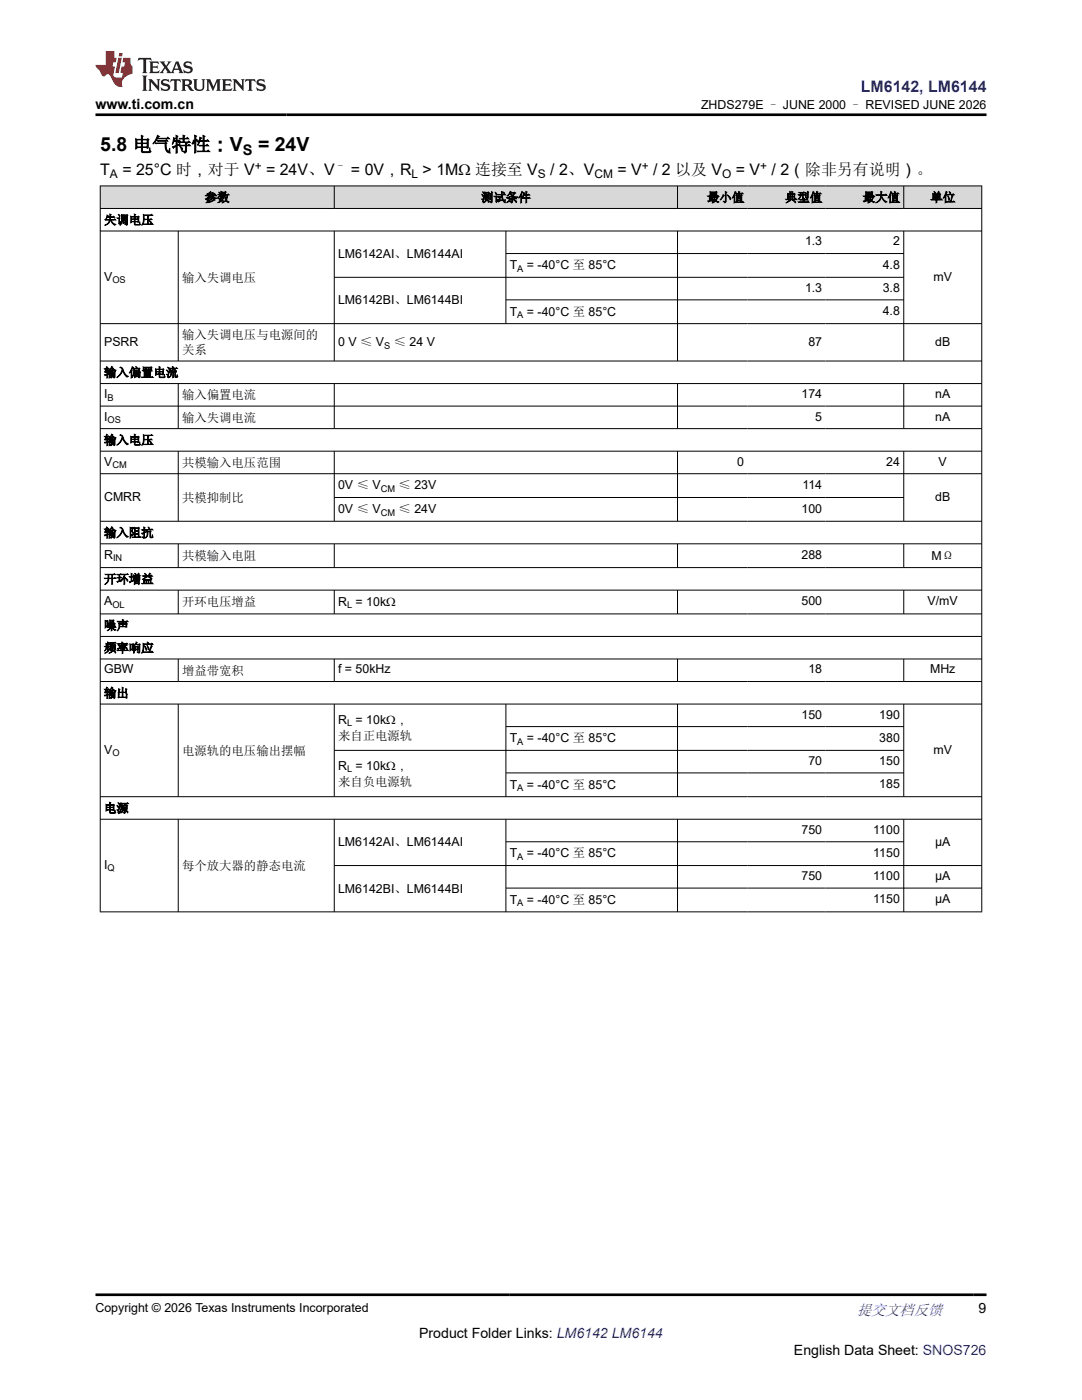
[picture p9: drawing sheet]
<svg xmlns="http://www.w3.org/2000/svg" width="216mm" height="279mm" viewBox="0 0 216 279" stroke-linecap="round" stroke-linejoin="round" font-family="sans-serif">
<g fill="#d8d8d8">
<path d="M20 37.1h175.9v4.5h-175.9z" fill-rule="evenodd"/>
<path d="M20.1 37.2h46.5v4.3h-46.5z" fill-rule="evenodd"/>
<path d="M66.8 37.2h68.3v4.3h-68.3z" fill-rule="evenodd"/>
<path d="M135.3 37.2h13.9v4.3h-13.9z" fill-rule="evenodd"/>
<path d="M149.2 37.2h15.6v4.3h-15.6z" fill-rule="evenodd"/>
<path d="M164.8 37.2h15.5v4.3h-15.5z" fill-rule="evenodd"/>
<path d="M180.4 37.2h15.4v4.3h-15.4z" fill-rule="evenodd"/>
</g>
<g fill="none" stroke="#000" stroke-width=".2">
<path d="M19.9 37.1h176.1M20 37v145M66.7 37v4.7M135.2 37v4.7M180.3 37v4.7M195.9 37v145M19.9 41.6h176.1M19.9 46.1h176.1M35.6 46.1v26M66.7 46.1v26M66.7 55.3h113.7M100.9 46.1v18.6"/>
<path d="M100.9 50.6h79.5M100.9 59.8h79.5M135.2 46.1v26M180.3 46.1v26M19.9 64.6h176.1M19.9 72.1h176.1M19.9 76.5h176.1M35.6 76.5v9.1M66.7 76.5v9.1M135.2 76.5v9.1M180.3 76.5v9.1M19.9 81h176.1"/>
<path d="M19.9 85.5h176.1M19.9 90h176.1M19.9 94.5h176.1M35.6 90v14.1M66.7 90v14.1M66.7 99.3h113.7M135.2 90v14.1M180.3 90v14.1M19.9 104h176.1M19.9 108.5h176.1M19.9 113.3h176.1M19.9 117.8h176.1"/>
<path d="M35.6 108.5v4.8M35.6 117.8v4.8M66.7 108.5v4.8M66.7 117.8v4.8M135.2 108.5v4.8M135.2 117.8v4.8M180.3 108.5v4.8M180.3 117.8v4.8M19.9 122.5h176.1M19.9 127h176.1M19.9 131.5h176.1M19.9 136h176.1"/>
<path d="M35.6 131.5v4.6M66.7 131.5v4.6M135.2 131.5v4.6M180.3 131.5v4.6M19.9 140.5h176.1M19.9 159h176.1M35.6 140.5v18.6M66.7 140.5v18.6M66.7 149.8h113.7M100.9 140.5v18.6M100.9 145h79.5M100.9 154.3h79.5"/>
<path d="M135.2 140.5v18.6M180.3 140.5v18.6M19.9 163.5h176.1M35.6 163.5v18.5M66.7 163.5v18.5M66.7 172.7h129.3M100.9 163.5v18.5M100.9 168h79.5M100.9 177.2h95.1M135.2 163.5v18.5M180.3 163.5v18.5M19.9 182h176.1"/>
</g>
<path d="M27.7 11.6l-.2 .5 .5-.2h.6v.1v2.2l-.2 .4h1l-.2-.4v-2.2v-.1h.5l.5 .2-.1-.5zM29.8 12.3l.2 .4v1.5l-.2 .4h1.9l.1-.6a1.08 1.08 0 0 1-1.3 .2v-.7h.6l.4 .2v-.7l-.4 .2h-.6v-.5l.2-.2a1 1 0 0 1 1 .3l-.1-.5zM31.8 12.3l1 1.1-1 1.2h.9l-.2-.2 .4-.8 .5 .8-.2 .2h1.6l-.2-.2 .1-.5h1l.1 .5-.1 .2h.9l-.2-.3-.8-2h-.5l-1 2.2-.8-1.1 .9-1.1h-.8l.2 .2-.5 .6-.3-.6 .1-.2zM35.2 12.7l.4 1h-.8zM36.8 12.4a.65 .65 0 0 0-.2 .7 .65 .65 0 0 0 .6 .5l.7 .1 .1 .3a.79 .79 0 0 1-.7 .4 .79 .79 0 0 1-.7-.5l.1 .7 .2-.1a.93 .93 0 0 0 1.1 .1 .93 .93 0 0 0 .4-1 1.46 1.46 0 0 0-1.2-.6l-.1-.3a1.09 1.09 0 0 1 1.2 .2l-.2-.6-.1 .1-.6-.2zM28.4 15.1l.2 .4v2.2l-.2 .4h1l-.2-.4v-2.2l.2-.4zM29.6 15.8l.2 .4v1.5l-.2 .4h.8l-.3-.4v-1.3l1.7 1.8v-2l.2-.4h-.8l.2 .2 .1 1.1-1.2-1.3zM32.3 15.9a.65 .65 0 0 0-.2 .8 .65 .65 0 0 0 .7 .4l.6 .2 .1 .2a.79 .79 0 0 1-.7 .4 .79 .79 0 0 1-.7-.5l.1 .7 .2-.1a.93 .93 0 0 0 1.1 .1 .93 .93 0 0 0 .4-.9 1.46 1.46 0 0 0-1.2-.6l-.1-.4a1.09 1.09 0 0 1 1.2 .2l-.2-.6-.1 .1-.6-.1zM34.1 15.8l-.1 .6a.63 .63 0 0 1 .7-.3l.1 1.6-.3 .4h1l-.2-.4v-1.6a.66 .66 0 0 1 .8 .3l-.1-.6zM36.2 15.8l.2 .4v1.5l-.2 .4h.9l-.2-.2v-.7h.5l.1 .2a.79 .79 0 0 0 1.2 .6l-1-.9a.61 .61 0 0 0 .6-.6 .61 .61 0 0 0-.5-.7zM36.9 16.1h.2a.47 .47 0 0 1 .5 .1 .47 .47 0 0 1 .1 .5l-.2 .1-.6 .1zM38.5 15.8l.2 .2a2.27 2.27 0 0 0 .4 2 1.04 1.04 0 0 0 1.7-.7v-1.3l.2-.2h-.8l.2 .4v1.1a.6 .6 0 0 1-.6 .6 .6 .6 0 0 1-.6-.6v-1.1l.3-.4zM41.1 15.8l.2 .4v1.5l-.2 .4h.7l-.2-.4v-1.4l.9 1.9 .8-1.9v1.4l-.2 .4h1l-.3-.4v-1.5l.3-.4h-.8l-.7 1.5-.7-1.5zM44.3 15.8l.2 .4v1.5l-.2 .4h1.9l.1-.6a1.09 1.09 0 0 1-1.3 .2v-.7h.6l.4 .2v-.6l-.4 .2h-.6v-.6l.2-.1a1.01 1.01 0 0 1 1 .3l-.1-.6zM46.4 15.8l.3 .4v1.5l-.3 .4h.8l-.2-.4v-1.3l1.6 1.8v-2l.2-.4h-.7l.2 .2v1.1l-1.2-1.3zM49 15.8l-.1 .6a.63 .63 0 0 1 .8-.3v1.6l-.3 .4h1l-.2-.4v-1.6a.66 .66 0 0 1 .8 .3l-.1-.6zM51.4 15.9a.65 .65 0 0 0-.2 .8 .65 .65 0 0 0 .6 .4l.6 .2 .2 .2a.79 .79 0 0 1-.8 .4 .79 .79 0 0 1-.6-.5l.1 .7 .2-.1a.93 .93 0 0 0 1 .1 .93 .93 0 0 0 .5-.9 1.46 1.46 0 0 0-1.3-.6l-.1-.4a1.09 1.09 0 0 1 1.3 .2l-.2-.6-.2 .1-.5-.1z" fill="#231f20"/>
<path d="M21.1 10.2v2.8h-2.1l.1 .3 .9 1a.95 .95 0 0 0 .9 .9 .59 .59 0 0 1 .6-.4 .59 .59 0 0 1 .5 .4l.4 .7a1.59 1.59 0 0 0 2.1 1.4 1.61 1.61 0 0 1 1-2.3l1-.3-.1-1.5a1.59 1.59 0 0 1-.4-1.7h-1.4l-.2 .9h.5l-.1 .9h-.5l-.2 1v.2l.4 .1-.2 .9h-.6a.73 .73 0 0 1-1.1-.7l.3-1.5h-.5l.2-.9h.5l.2-.9h-.5v-1.3zM23.6 11.5l-.6 3.1h.7l.6-3.1zM23.8 10.6l-.1 .6h.7l.1-.6z" fill="#ed1c24"/>
<path d="M19 22.9h177.8M19 258.4h177.8" fill="none" stroke="#000" stroke-width=".53"/>
<g font-size="3.9">
<text x="20" y="30.2">5.8 电气特性：V</text>
<text x="51.5" y="30.2">= 24V</text>
</g>
<text font-size="3.2" fill="#00f" x="171.8" y="18.3">LM6142, LM6144</text>
<g font-size="3.2">
<text x="20" y="34.9">T</text>
<text x="24.4" y="34.9">= 25°C 时，对于 V</text>
<text x="53.1" y="34.9">= 24V、V</text>
<text x="70" y="34.9">= 0V，R &gt; 1MΩ 连接至 V</text>
<text x="109.8" y="34.9">/ 2、V</text>
<text x="123.2" y="34.9">= V</text>
<text x="130.3" y="34.9">/ 2 以及 V</text>
<text x="146.8" y="34.9">= V</text>
<text x="154" y="34.9">/ 2（除非另有说明）。</text>
</g>
<text font-size="3" fill="#00f" x="171" y="262.4">提交文档反馈</text>
<text font-size="2.9" x="48.5" y="31">S</text>
<g font-size="2.8">
<text x="19" y="21.7">www.ti.com.cn</text>
<text x="195.3" y="262.1">9</text>
<text x="83.6" y="266.9">Product Folder Links: LM6142 LM6144</text>
<text x="158.4" y="270.3">English Data Sheet: SNOS726</text>
</g>
<g font-size="2.5">
<text x="139.9" y="21.8">ZHDS279E – JUNE 2000 – REVISED JUNE 2026</text>
<text x="40.9" y="40.2">参数</text>
<text x="96" y="40.2">测试条件</text>
<text x="141.1" y="40.2">最小值</text>
<text x="156.7" y="40.2">典型值</text>
<text x="172.2" y="40.2">最大值</text>
<text x="185.6" y="40.2">单位</text>
<text x="20.8" y="44.7">失调电压</text>
<text x="67.5" y="51.5">LM6142AI、LM6144AI</text>
<text x="101.7" y="53.7">T</text>
<text x="105.1" y="53.7">= -40°C 至 85°C</text>
<text x="160.6" y="49">1.3</text>
<text x="176.1" y="53.6">4.8</text>
<text x="178.2" y="49">2</text>
<text x="20.8" y="56">V</text>
<text x="36.3" y="56.2">输入失调电压</text>
<text x="160.6" y="58.2">1.3</text>
<text x="176.1" y="58.2">3.8</text>
<text x="186.3" y="56">mV</text>
<text x="67.5" y="60.7">LM6142BI、LM6144BI</text>
<text x="101.7" y="63">T</text>
<text x="105.1" y="63">= -40°C 至 85°C</text>
<text x="176.1" y="62.9">4.8</text>
<text x="20.8" y="69">PSRR</text>
<text x="36.3" y="67.7">输入失调电压与电源间的</text>
<text x="36.3" y="70.7">关系</text>
<text x="67.5" y="69.1">0 V ≤ V</text>
<text x="78.6" y="69.1">≤ 24 V</text>
<text x="161.3" y="69">87</text>
<text x="186.6" y="69">dB</text>
<text x="20.8" y="75.2">输入偏置电流</text>
<text x="20.8" y="79.4">I</text>
<text x="20.8" y="83.9">I</text>
<text x="36.3" y="79.7">输入偏置电流</text>
<text x="159.9" y="79.4">174</text>
<text x="162.7" y="83.9">5</text>
<text x="186.6" y="79.4">nA</text>
<text x="186.6" y="83.9">nA</text>
<text x="20.8" y="88.7">输入电压</text>
<text x="36.3" y="84.2">输入失调电流</text>
<text x="20.8" y="92.9">V</text>
<text x="36.3" y="93.2">共模输入电压范围</text>
<text x="147.1" y="92.9">0</text>
<text x="176.8" y="92.9">24</text>
<text x="187.3" y="92.9">V</text>
<text x="20.8" y="99.9">CMRR</text>
<text x="36.3" y="100.2">共模抑制比</text>
<text x="67.5" y="97.7">0V ≤ V</text>
<text x="79.5" y="97.7">≤ 23V</text>
<text x="160.1" y="97.6">114</text>
<text x="186.6" y="99.9">dB</text>
<text x="20.8" y="107.2">输入阻抗</text>
<text x="67.5" y="102.4">0V ≤ V</text>
<text x="79.5" y="102.4">≤ 24V</text>
<text x="159.9" y="102.3">100</text>
<text x="20.8" y="111.5">R</text>
<text x="36.3" y="111.8">共模输入电阻</text>
<text x="159.9" y="111.5">288</text>
<text x="185.9" y="111.7">MΩ</text>
<text x="20.8" y="116.4">开环增益</text>
<text x="20.8" y="120.8">A</text>
<text x="20.8" y="125.7">噪声</text>
<text x="36.3" y="121">开环电压增益</text>
<text x="67.5" y="120.9">R = 10kΩ</text>
<text x="159.9" y="120.8">500</text>
<text x="185.1" y="120.8">V/mV</text>
<text x="20.8" y="130.2">频率响应</text>
<text x="20.8" y="134.4">GBW</text>
<text x="36.3" y="134.7">增益带宽积</text>
<text x="67.5" y="134.4">f = 50kHz</text>
<text x="161.3" y="134.4">18</text>
<text x="185.6" y="134.4">MHz</text>
<text x="20.8" y="139.1">输出</text>
<text x="159.9" y="143.4">150</text>
<text x="175.4" y="143.4">190</text>
<text x="67.5" y="144.4">R = 10kΩ，</text>
<text x="67.5" y="147.6">来自正电源轨</text>
<text x="101.7" y="148.1">T</text>
<text x="105.1" y="148.1">= -40°C 至 85°C</text>
<text x="175.4" y="148">380</text>
<text x="20.8" y="150.4">V</text>
<text x="36.3" y="150.6">电源轨的电压输出摆幅</text>
<text x="67.5" y="153.7">R = 10kΩ，</text>
<text x="161.3" y="152.6">70</text>
<text x="175.4" y="152.6">150</text>
<text x="186.3" y="150.4">mV</text>
<text x="67.5" y="156.9">来自负电源轨</text>
<text x="101.7" y="157.4">T</text>
<text x="105.1" y="157.4">= -40°C 至 85°C</text>
<text x="175.4" y="157.3">185</text>
<text x="20.8" y="162.1">电源</text>
<text x="159.9" y="166.4">750</text>
<text x="174.3" y="166.4">1100</text>
<text x="20.8" y="173.4">I</text>
<text x="36.3" y="173.6">每个放大器的静态电流</text>
<text x="67.5" y="168.9">LM6142AI、LM6144AI</text>
<text x="101.7" y="171.1">T</text>
<text x="105.1" y="171.1">= -40°C 至 85°C</text>
<text x="174.3" y="171">1150</text>
<text x="186.6" y="168.8">µA</text>
<text x="67.5" y="178.1">LM6142BI、LM6144BI</text>
<text x="159.9" y="175.6">750</text>
<text x="174.3" y="175.6">1100</text>
<text x="186.6" y="175.6">µA</text>
<text x="101.7" y="180.4">T</text>
<text x="105.1" y="180.4">= -40°C 至 85°C</text>
<text x="174.3" y="180.2">1150</text>
<text x="186.6" y="180.2">µA</text>
<text x="19" y="261.8">Copyright © 2026 Texas Instruments Incorporated</text>
</g>
<g font-size="2.4">
<text x="21.9" y="35.5">A</text>
<text x="50.8" y="33.8">+</text>
<text x="66.8" y="33.8">–</text>
<text x="82.1" y="35.5">L</text>
<text x="107.3" y="35.5">S</text>
<text x="118.6" y="35.5">CM</text>
<text x="128.1" y="33.8">+</text>
<text x="144.1" y="35.5">O</text>
<text x="151.7" y="33.8">+</text>
</g>
<g font-size="1.9">
<text x="22.4" y="56.5">OS</text>
<text x="103.2" y="54.2">A</text>
<text x="103.2" y="63.5">A</text>
<text x="76.7" y="69.6">S</text>
<text x="21.5" y="79.9">B</text>
<text x="21.5" y="84.4">OS</text>
<text x="22.4" y="93.4">CM</text>
<text x="76" y="98.2">CM</text>
<text x="76" y="102.9">CM</text>
<text x="22.6" y="112">IN</text>
<text x="22.4" y="121.3">OL</text>
<text x="69.2" y="121.4">L</text>
<text x="69.2" y="144.9">L</text>
<text x="103.2" y="148.6">A</text>
<text x="22.4" y="150.9">O</text>
<text x="69.2" y="154.2">L</text>
<text x="103.2" y="157.9">A</text>
<text x="21.5" y="173.9">Q</text>
<text x="103.2" y="171.6">A</text>
<text x="103.2" y="180.9">A</text>
</g>
</svg>
